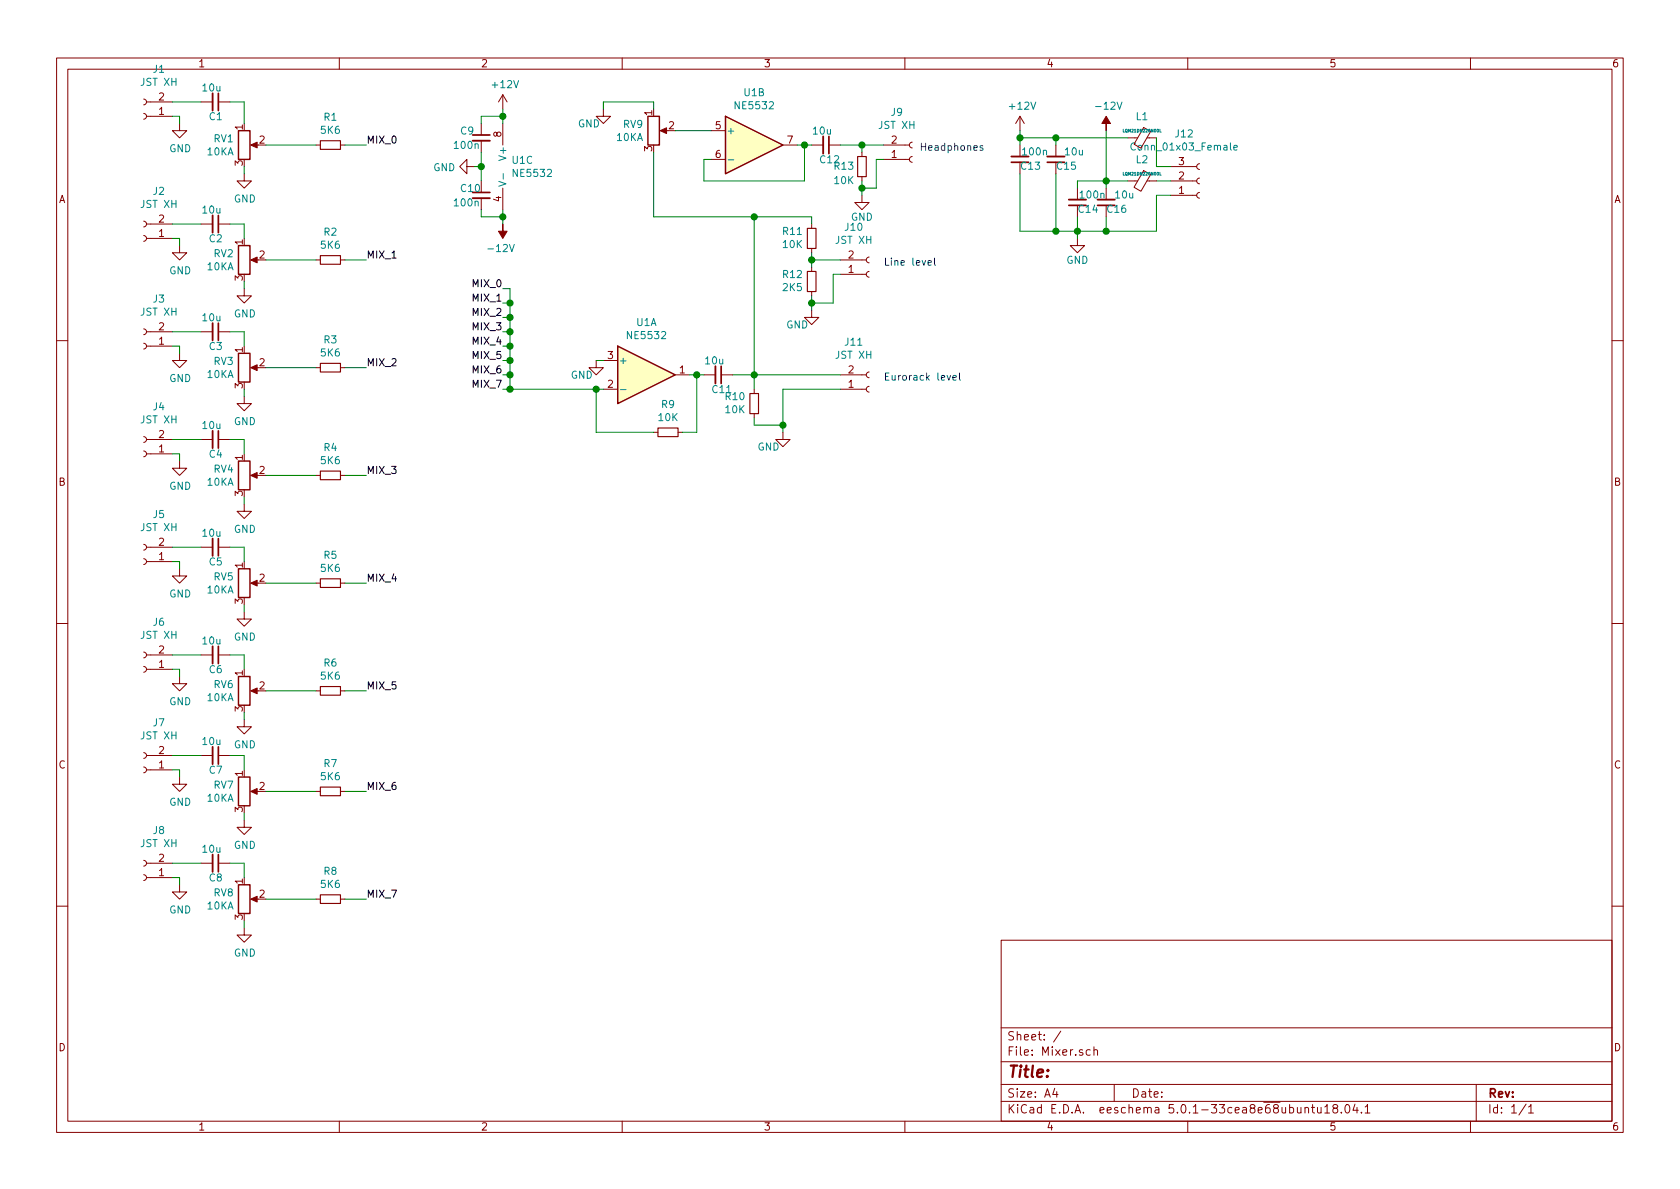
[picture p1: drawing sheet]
EESchema Schematic File Version 4
LIBS:Mixer-cache
EELAYER 26 0
EELAYER END
$Descr A4 11693 8268
encoding utf-8
Sheet 1 1
Title ""
Date ""
Rev ""
Comp ""
Comment1 ""
Comment2 ""
Comment3 ""
Comment4 ""
$EndDescr
$Comp
L Amplifier_Operational:NE5532 U1
U 1 1
P 4500 2600
F 0 "U1" H 4500 2967 50  0000 C CNN
F 1 "NE5532" H 4500 2876 50  0000 C CNN
F 2 "Package_SO:SOIC-8_3.9x4.9mm_P1.27mm" H 4500 2600 50  0001 C CNN
F 3 "http://www.ti.com/lit/ds/symlink/ne5532.pdf" H 4500 2600 50  0001 C CNN
	1    4500 2600
	1    0    0    -1  
$EndComp
$Comp
L Amplifier_Operational:NE5532 U1
U 2 1
P 5250 1000
F 0 "U1" H 5250 1367 50  0000 C CNN
F 1 "NE5532" H 5250 1276 50  0000 C CNN
F 2 "Package_SO:SOIC-8_3.9x4.9mm_P1.27mm" H 5250 1000 50  0001 C CNN
F 3 "http://www.ti.com/lit/ds/symlink/ne5532.pdf" H 5250 1000 50  0001 C CNN
	2    5250 1000
	1    0    0    -1  
$EndComp
$Comp
L Amplifier_Operational:NE5532 U1
U 3 1
P 3600 1150
F 0 "U1" H 3558 1196 50  0000 L CNN
F 1 "NE5532" H 3558 1105 50  0000 L CNN
F 2 "Package_SO:SOIC-8_3.9x4.9mm_P1.27mm" H 3600 1150 50  0001 C CNN
F 3 "http://www.ti.com/lit/ds/symlink/ne5532.pdf" H 3600 1150 50  0001 C CNN
	3    3600 1150
	1    0    0    -1  
$EndComp
$Comp
L power:+12V #PWR0101
U 1 1
P 3500 750
F 0 "#PWR0101" H 3500 600 50  0001 C CNN
F 1 "+12V" H 3515 923 50  0000 C CNN
F 2 "" H 3500 750 50  0001 C CNN
F 3 "" H 3500 750 50  0001 C CNN
	1    3500 750 
	1    0    0    -1  
$EndComp
$Comp
L power:-12V #PWR0102
U 1 1
P 3500 1550
F 0 "#PWR0102" H 3500 1650 50  0001 C CNN
F 1 "-12V" H 3515 1723 50  0000 C CNN
F 2 "" H 3500 1550 50  0001 C CNN
F 3 "" H 3500 1550 50  0001 C CNN
	1    3500 1550
	-1   0    0    1   
$EndComp
Wire Wire Line
	3500 750  3500 800 
Wire Wire Line
	3500 1450 3500 1500
$Comp
L Device:C_Small C9
U 1 1
P 3350 950
F 0 "C9" H 3200 1000 50  0000 L CNN
F 1 "100n" H 3150 900 50  0000 L CNN
F 2 "Capacitor_SMD:C_0805_2012Metric_Pad1.15x1.40mm_HandSolder" H 3350 950 50  0001 C CNN
F 3 "~" H 3350 950 50  0001 C CNN
	1    3350 950 
	1    0    0    -1  
$EndComp
$Comp
L power:GND #PWR0103
U 1 1
P 3300 1150
F 0 "#PWR0103" H 3300 900 50  0001 C CNN
F 1 "GND" V 3305 1022 50  0000 R CNN
F 2 "" H 3300 1150 50  0001 C CNN
F 3 "" H 3300 1150 50  0001 C CNN
	1    3300 1150
	0    1    1    0   
$EndComp
$Comp
L Device:C_Small C10
U 1 1
P 3350 1350
F 0 "C10" H 3200 1400 50  0000 L CNN
F 1 "100n" H 3150 1300 50  0000 L CNN
F 2 "Capacitor_SMD:C_0805_2012Metric_Pad1.15x1.40mm_HandSolder" H 3350 1350 50  0001 C CNN
F 3 "~" H 3350 1350 50  0001 C CNN
	1    3350 1350
	1    0    0    -1  
$EndComp
Wire Wire Line
	3350 1050 3350 1150
Wire Wire Line
	3300 1150 3350 1150
Connection ~ 3350 1150
Wire Wire Line
	3350 1150 3350 1250
Wire Wire Line
	3350 850  3350 800 
Wire Wire Line
	3350 800  3500 800 
Connection ~ 3500 800 
Wire Wire Line
	3500 800  3500 850 
Wire Wire Line
	3350 1450 3350 1500
Wire Wire Line
	3350 1500 3500 1500
Connection ~ 3500 1500
Wire Wire Line
	3500 1500 3500 1550
$Comp
L Device:R_POT RV1
U 1 1
P 1700 1000
F 0 "RV1" H 1630 1046 50  0000 R CNN
F 1 "10KA" H 1630 955 50  0000 R CNN
F 2 "bourns:BOURNS-PTA4543_45mm-slide-pot" H 1700 1000 50  0001 C CNN
F 3 "~" H 1700 1000 50  0001 C CNN
	1    1700 1000
	1    0    0    -1  
$EndComp
$Comp
L power:GND #PWR0104
U 1 1
P 1700 1200
F 0 "#PWR0104" H 1700 950 50  0001 C CNN
F 1 "GND" H 1705 1027 50  0000 C CNN
F 2 "" H 1700 1200 50  0001 C CNN
F 3 "" H 1700 1200 50  0001 C CNN
	1    1700 1200
	1    0    0    -1  
$EndComp
Wire Wire Line
	1700 1200 1700 1150
$Comp
L Device:R_Small R1
U 1 1
P 2300 1000
F 0 "R1" V 2104 1000 50  0000 C CNN
F 1 "5K6" V 2195 1000 50  0000 C CNN
F 2 "Resistor_SMD:R_0805_2012Metric_Pad1.15x1.40mm_HandSolder" H 2300 1000 50  0001 C CNN
F 3 "~" H 2300 1000 50  0001 C CNN
	1    2300 1000
	0    1    1    0   
$EndComp
Wire Wire Line
	2200 1000 1850 1000
Wire Wire Line
	2400 1000 2550 1000
Text Label 2550 1000 0    50   ~ 0
MIX_0
$Comp
L Device:R_POT RV2
U 1 1
P 1700 1800
F 0 "RV2" H 1630 1846 50  0000 R CNN
F 1 "10KA" H 1630 1755 50  0000 R CNN
F 2 "bourns:BOURNS-PTA4543_45mm-slide-pot" H 1700 1800 50  0001 C CNN
F 3 "~" H 1700 1800 50  0001 C CNN
	1    1700 1800
	1    0    0    -1  
$EndComp
$Comp
L power:GND #PWR0105
U 1 1
P 1700 2000
F 0 "#PWR0105" H 1700 1750 50  0001 C CNN
F 1 "GND" H 1705 1827 50  0000 C CNN
F 2 "" H 1700 2000 50  0001 C CNN
F 3 "" H 1700 2000 50  0001 C CNN
	1    1700 2000
	1    0    0    -1  
$EndComp
Wire Wire Line
	1700 2000 1700 1950
Wire Wire Line
	2200 1800 1850 1800
Wire Wire Line
	2400 1800 2550 1800
Text Label 2550 1800 0    50   ~ 0
MIX_1
$Comp
L Device:R_POT RV3
U 1 1
P 1700 2550
F 0 "RV3" H 1630 2596 50  0000 R CNN
F 1 "10KA" H 1630 2505 50  0000 R CNN
F 2 "bourns:BOURNS-PTA4543_45mm-slide-pot" H 1700 2550 50  0001 C CNN
F 3 "~" H 1700 2550 50  0001 C CNN
	1    1700 2550
	1    0    0    -1  
$EndComp
$Comp
L power:GND #PWR0106
U 1 1
P 1700 2750
F 0 "#PWR0106" H 1700 2500 50  0001 C CNN
F 1 "GND" H 1705 2577 50  0000 C CNN
F 2 "" H 1700 2750 50  0001 C CNN
F 3 "" H 1700 2750 50  0001 C CNN
	1    1700 2750
	1    0    0    -1  
$EndComp
Wire Wire Line
	1700 2750 1700 2700
Wire Wire Line
	2200 2550 1850 2550
Wire Wire Line
	2400 2550 2550 2550
Text Label 2550 2550 0    50   ~ 0
MIX_2
$Comp
L Device:R_POT RV4
U 1 1
P 1700 3300
F 0 "RV4" H 1630 3346 50  0000 R CNN
F 1 "10KA" H 1630 3255 50  0000 R CNN
F 2 "bourns:BOURNS-PTA4543_45mm-slide-pot" H 1700 3300 50  0001 C CNN
F 3 "~" H 1700 3300 50  0001 C CNN
	1    1700 3300
	1    0    0    -1  
$EndComp
$Comp
L power:GND #PWR0107
U 1 1
P 1700 3500
F 0 "#PWR0107" H 1700 3250 50  0001 C CNN
F 1 "GND" H 1705 3327 50  0000 C CNN
F 2 "" H 1700 3500 50  0001 C CNN
F 3 "" H 1700 3500 50  0001 C CNN
	1    1700 3500
	1    0    0    -1  
$EndComp
Wire Wire Line
	1700 3500 1700 3450
Wire Wire Line
	2200 3300 1850 3300
Wire Wire Line
	2400 3300 2550 3300
Text Label 2550 3300 0    50   ~ 0
MIX_3
$Comp
L Device:R_POT RV5
U 1 1
P 1700 4050
F 0 "RV5" H 1630 4096 50  0000 R CNN
F 1 "10KA" H 1630 4005 50  0000 R CNN
F 2 "bourns:BOURNS-PTA4543_45mm-slide-pot" H 1700 4050 50  0001 C CNN
F 3 "~" H 1700 4050 50  0001 C CNN
	1    1700 4050
	1    0    0    -1  
$EndComp
$Comp
L power:GND #PWR0108
U 1 1
P 1700 4250
F 0 "#PWR0108" H 1700 4000 50  0001 C CNN
F 1 "GND" H 1705 4077 50  0000 C CNN
F 2 "" H 1700 4250 50  0001 C CNN
F 3 "" H 1700 4250 50  0001 C CNN
	1    1700 4250
	1    0    0    -1  
$EndComp
Wire Wire Line
	1700 4250 1700 4200
Wire Wire Line
	2200 4050 1850 4050
Wire Wire Line
	2400 4050 2550 4050
Text Label 2550 4050 0    50   ~ 0
MIX_4
$Comp
L Device:R_POT RV6
U 1 1
P 1700 4800
F 0 "RV6" H 1630 4846 50  0000 R CNN
F 1 "10KA" H 1630 4755 50  0000 R CNN
F 2 "bourns:BOURNS-PTA4543_45mm-slide-pot" H 1700 4800 50  0001 C CNN
F 3 "~" H 1700 4800 50  0001 C CNN
	1    1700 4800
	1    0    0    -1  
$EndComp
$Comp
L power:GND #PWR0109
U 1 1
P 1700 5000
F 0 "#PWR0109" H 1700 4750 50  0001 C CNN
F 1 "GND" H 1705 4827 50  0000 C CNN
F 2 "" H 1700 5000 50  0001 C CNN
F 3 "" H 1700 5000 50  0001 C CNN
	1    1700 5000
	1    0    0    -1  
$EndComp
Wire Wire Line
	1700 5000 1700 4950
Wire Wire Line
	2200 4800 1850 4800
Wire Wire Line
	2400 4800 2550 4800
Text Label 2550 4800 0    50   ~ 0
MIX_5
$Comp
L Device:R_POT RV7
U 1 1
P 1700 5500
F 0 "RV7" H 1630 5546 50  0000 R CNN
F 1 "10KA" H 1630 5455 50  0000 R CNN
F 2 "bourns:BOURNS-PTA4543_45mm-slide-pot" H 1700 5500 50  0001 C CNN
F 3 "~" H 1700 5500 50  0001 C CNN
	1    1700 5500
	1    0    0    -1  
$EndComp
$Comp
L power:GND #PWR0110
U 1 1
P 1700 5700
F 0 "#PWR0110" H 1700 5450 50  0001 C CNN
F 1 "GND" H 1705 5527 50  0000 C CNN
F 2 "" H 1700 5700 50  0001 C CNN
F 3 "" H 1700 5700 50  0001 C CNN
	1    1700 5700
	1    0    0    -1  
$EndComp
Wire Wire Line
	1700 5700 1700 5650
Wire Wire Line
	2200 5500 1850 5500
Wire Wire Line
	2400 5500 2550 5500
Text Label 2550 5500 0    50   ~ 0
MIX_6
$Comp
L Device:R_POT RV8
U 1 1
P 1700 6250
F 0 "RV8" H 1630 6296 50  0000 R CNN
F 1 "10KA" H 1630 6205 50  0000 R CNN
F 2 "bourns:BOURNS-PTA4543_45mm-slide-pot" H 1700 6250 50  0001 C CNN
F 3 "~" H 1700 6250 50  0001 C CNN
	1    1700 6250
	1    0    0    -1  
$EndComp
$Comp
L power:GND #PWR0111
U 1 1
P 1700 6450
F 0 "#PWR0111" H 1700 6200 50  0001 C CNN
F 1 "GND" H 1705 6277 50  0000 C CNN
F 2 "" H 1700 6450 50  0001 C CNN
F 3 "" H 1700 6450 50  0001 C CNN
	1    1700 6450
	1    0    0    -1  
$EndComp
Wire Wire Line
	1700 6450 1700 6400
Wire Wire Line
	2200 6250 1850 6250
Wire Wire Line
	2400 6250 2550 6250
Text Label 2550 6250 0    50   ~ 0
MIX_7
Text Label 3500 2000 2    50   ~ 0
MIX_0
Text Label 3500 2100 2    50   ~ 0
MIX_1
Text Label 3500 2200 2    50   ~ 0
MIX_2
Text Label 3500 2300 2    50   ~ 0
MIX_3
Text Label 3500 2400 2    50   ~ 0
MIX_4
Text Label 3500 2500 2    50   ~ 0
MIX_5
Text Label 3500 2600 2    50   ~ 0
MIX_6
Text Label 3500 2700 2    50   ~ 0
MIX_7
Wire Wire Line
	3500 2000 3550 2000
Wire Wire Line
	3550 2000 3550 2100
Wire Wire Line
	3550 2700 3500 2700
Wire Wire Line
	3500 2600 3550 2600
Connection ~ 3550 2600
Wire Wire Line
	3550 2600 3550 2700
Wire Wire Line
	3500 2500 3550 2500
Connection ~ 3550 2500
Wire Wire Line
	3550 2500 3550 2600
Wire Wire Line
	3500 2400 3550 2400
Connection ~ 3550 2400
Wire Wire Line
	3550 2400 3550 2500
Wire Wire Line
	3500 2300 3550 2300
Connection ~ 3550 2300
Wire Wire Line
	3550 2300 3550 2400
Wire Wire Line
	3500 2200 3550 2200
Connection ~ 3550 2200
Wire Wire Line
	3550 2200 3550 2300
Wire Wire Line
	3500 2100 3550 2100
Connection ~ 3550 2100
Wire Wire Line
	3550 2100 3550 2200
Wire Wire Line
	4200 2700 4150 2700
Connection ~ 3550 2700
$Comp
L Device:R_Small R9
U 1 1
P 4650 3000
F 0 "R9" V 4454 3000 50  0000 C CNN
F 1 "10K" V 4545 3000 50  0000 C CNN
F 2 "Resistor_SMD:R_0805_2012Metric_Pad1.15x1.40mm_HandSolder" H 4650 3000 50  0001 C CNN
F 3 "~" H 4650 3000 50  0001 C CNN
	1    4650 3000
	0    1    1    0   
$EndComp
$Comp
L power:GND #PWR0112
U 1 1
P 4150 2500
F 0 "#PWR0112" H 4150 2250 50  0001 C CNN
F 1 "GND" H 4050 2400 50  0000 C CNN
F 2 "" H 4150 2500 50  0001 C CNN
F 3 "" H 4150 2500 50  0001 C CNN
	1    4150 2500
	1    0    0    -1  
$EndComp
Wire Wire Line
	4150 2500 4200 2500
Wire Wire Line
	4550 3000 4150 3000
Wire Wire Line
	4150 3000 4150 2700
Connection ~ 4150 2700
Wire Wire Line
	4150 2700 3550 2700
Wire Wire Line
	4800 2600 4850 2600
Wire Wire Line
	4850 2600 4850 3000
Wire Wire Line
	4850 3000 4750 3000
$Comp
L Device:C_Small C1
U 1 1
P 1500 700
F 0 "C1" V 1600 650 50  0000 L CNN
F 1 "10u" V 1400 600 50  0000 L CNN
F 2 "Capacitor_SMD:C_0805_2012Metric_Pad1.15x1.40mm_HandSolder" H 1500 700 50  0001 C CNN
F 3 "~" H 1500 700 50  0001 C CNN
	1    1500 700 
	0    1    1    0   
$EndComp
Wire Wire Line
	1600 700  1700 700 
Wire Wire Line
	1700 700  1700 850 
$Comp
L Device:C_Small C2
U 1 1
P 1500 1550
F 0 "C2" V 1600 1500 50  0000 L CNN
F 1 "10u" V 1400 1450 50  0000 L CNN
F 2 "Capacitor_SMD:C_0805_2012Metric_Pad1.15x1.40mm_HandSolder" H 1500 1550 50  0001 C CNN
F 3 "~" H 1500 1550 50  0001 C CNN
	1    1500 1550
	0    1    1    0   
$EndComp
Wire Wire Line
	1700 1550 1600 1550
Wire Wire Line
	1700 1550 1700 1650
$Comp
L Device:C_Small C3
U 1 1
P 1500 2300
F 0 "C3" V 1600 2250 50  0000 L CNN
F 1 "10u" V 1400 2200 50  0000 L CNN
F 2 "Capacitor_SMD:C_0805_2012Metric_Pad1.15x1.40mm_HandSolder" H 1500 2300 50  0001 C CNN
F 3 "~" H 1500 2300 50  0001 C CNN
	1    1500 2300
	0    1    1    0   
$EndComp
Wire Wire Line
	1700 2300 1600 2300
Wire Wire Line
	1700 2300 1700 2400
$Comp
L Device:C_Small C4
U 1 1
P 1500 3050
F 0 "C4" V 1600 3000 50  0000 L CNN
F 1 "10u" V 1400 2950 50  0000 L CNN
F 2 "Capacitor_SMD:C_0805_2012Metric_Pad1.15x1.40mm_HandSolder" H 1500 3050 50  0001 C CNN
F 3 "~" H 1500 3050 50  0001 C CNN
	1    1500 3050
	0    1    1    0   
$EndComp
Wire Wire Line
	1600 3050 1700 3050
Wire Wire Line
	1700 3050 1700 3150
$Comp
L Device:C_Small C5
U 1 1
P 1500 3800
F 0 "C5" V 1600 3750 50  0000 L CNN
F 1 "10u" V 1400 3700 50  0000 L CNN
F 2 "Capacitor_SMD:C_0805_2012Metric_Pad1.15x1.40mm_HandSolder" H 1500 3800 50  0001 C CNN
F 3 "~" H 1500 3800 50  0001 C CNN
	1    1500 3800
	0    1    1    0   
$EndComp
Wire Wire Line
	1600 3800 1700 3800
Wire Wire Line
	1700 3800 1700 3900
$Comp
L Device:C_Small C6
U 1 1
P 1500 4550
F 0 "C6" V 1600 4500 50  0000 L CNN
F 1 "10u" V 1400 4450 50  0000 L CNN
F 2 "Capacitor_SMD:C_0805_2012Metric_Pad1.15x1.40mm_HandSolder" H 1500 4550 50  0001 C CNN
F 3 "~" H 1500 4550 50  0001 C CNN
	1    1500 4550
	0    1    1    0   
$EndComp
Wire Wire Line
	1600 4550 1700 4550
Wire Wire Line
	1700 4550 1700 4650
$Comp
L Device:C_Small C7
U 1 1
P 1500 5250
F 0 "C7" V 1600 5200 50  0000 L CNN
F 1 "10u" V 1400 5150 50  0000 L CNN
F 2 "Capacitor_SMD:C_0805_2012Metric_Pad1.15x1.40mm_HandSolder" H 1500 5250 50  0001 C CNN
F 3 "~" H 1500 5250 50  0001 C CNN
	1    1500 5250
	0    1    1    0   
$EndComp
Wire Wire Line
	1600 5250 1700 5250
Wire Wire Line
	1700 5250 1700 5350
$Comp
L Device:C_Small C8
U 1 1
P 1500 6000
F 0 "C8" V 1600 5950 50  0000 L CNN
F 1 "10u" V 1400 5900 50  0000 L CNN
F 2 "Capacitor_SMD:C_0805_2012Metric_Pad1.15x1.40mm_HandSolder" H 1500 6000 50  0001 C CNN
F 3 "~" H 1500 6000 50  0001 C CNN
	1    1500 6000
	0    1    1    0   
$EndComp
Wire Wire Line
	1600 6000 1700 6000
Wire Wire Line
	1700 6000 1700 6100
$Comp
L Device:R_Small R2
U 1 1
P 2300 1800
F 0 "R2" V 2104 1800 50  0000 C CNN
F 1 "5K6" V 2195 1800 50  0000 C CNN
F 2 "Resistor_SMD:R_0805_2012Metric_Pad1.15x1.40mm_HandSolder" H 2300 1800 50  0001 C CNN
F 3 "~" H 2300 1800 50  0001 C CNN
	1    2300 1800
	0    1    1    0   
$EndComp
$Comp
L Device:R_Small R3
U 1 1
P 2300 2550
F 0 "R3" V 2104 2550 50  0000 C CNN
F 1 "5K6" V 2195 2550 50  0000 C CNN
F 2 "Resistor_SMD:R_0805_2012Metric_Pad1.15x1.40mm_HandSolder" H 2300 2550 50  0001 C CNN
F 3 "~" H 2300 2550 50  0001 C CNN
	1    2300 2550
	0    1    1    0   
$EndComp
$Comp
L Device:R_Small R4
U 1 1
P 2300 3300
F 0 "R4" V 2104 3300 50  0000 C CNN
F 1 "5K6" V 2195 3300 50  0000 C CNN
F 2 "Resistor_SMD:R_0805_2012Metric_Pad1.15x1.40mm_HandSolder" H 2300 3300 50  0001 C CNN
F 3 "~" H 2300 3300 50  0001 C CNN
	1    2300 3300
	0    1    1    0   
$EndComp
$Comp
L Device:R_Small R5
U 1 1
P 2300 4050
F 0 "R5" V 2104 4050 50  0000 C CNN
F 1 "5K6" V 2195 4050 50  0000 C CNN
F 2 "Resistor_SMD:R_0805_2012Metric_Pad1.15x1.40mm_HandSolder" H 2300 4050 50  0001 C CNN
F 3 "~" H 2300 4050 50  0001 C CNN
	1    2300 4050
	0    1    1    0   
$EndComp
$Comp
L Device:R_Small R6
U 1 1
P 2300 4800
F 0 "R6" V 2104 4800 50  0000 C CNN
F 1 "5K6" V 2195 4800 50  0000 C CNN
F 2 "Resistor_SMD:R_0805_2012Metric_Pad1.15x1.40mm_HandSolder" H 2300 4800 50  0001 C CNN
F 3 "~" H 2300 4800 50  0001 C CNN
	1    2300 4800
	0    1    1    0   
$EndComp
$Comp
L Device:R_Small R7
U 1 1
P 2300 5500
F 0 "R7" V 2104 5500 50  0000 C CNN
F 1 "5K6" V 2195 5500 50  0000 C CNN
F 2 "Resistor_SMD:R_0805_2012Metric_Pad1.15x1.40mm_HandSolder" H 2300 5500 50  0001 C CNN
F 3 "~" H 2300 5500 50  0001 C CNN
	1    2300 5500
	0    1    1    0   
$EndComp
$Comp
L Device:R_Small R8
U 1 1
P 2300 6250
F 0 "R8" V 2104 6250 50  0000 C CNN
F 1 "5K6" V 2195 6250 50  0000 C CNN
F 2 "Resistor_SMD:R_0805_2012Metric_Pad1.15x1.40mm_HandSolder" H 2300 6250 50  0001 C CNN
F 3 "~" H 2300 6250 50  0001 C CNN
	1    2300 6250
	0    1    1    0   
$EndComp
$Comp
L Connector:Conn_01x02_Female J11
U 1 1
P 6050 2700
F 0 "J11" H 5943 2375 50  0000 C CNN
F 1 "JST XH" H 5943 2466 50  0000 C CNN
F 2 "Connector_JST:JST_XH_B02B-XH-A_1x02_P2.50mm_Vertical" H 6050 2700 50  0001 C CNN
F 3 "~" H 6050 2700 50  0001 C CNN
	1    6050 2700
	1    0    0    1   
$EndComp
$Comp
L Device:C_Small C11
U 1 1
P 5000 2600
F 0 "C11" V 5100 2550 50  0000 L CNN
F 1 "10u" V 4900 2500 50  0000 L CNN
F 2 "Capacitor_SMD:C_0805_2012Metric_Pad1.15x1.40mm_HandSolder" H 5000 2600 50  0001 C CNN
F 3 "~" H 5000 2600 50  0001 C CNN
	1    5000 2600
	0    1    1    0   
$EndComp
Wire Wire Line
	4850 2600 4900 2600
Connection ~ 4850 2600
Wire Wire Line
	5100 2600 5250 2600
$Comp
L power:GND #PWR0113
U 1 1
P 5450 3000
F 0 "#PWR0113" H 5450 2750 50  0001 C CNN
F 1 "GND" H 5350 2900 50  0000 C CNN
F 2 "" H 5450 3000 50  0001 C CNN
F 3 "" H 5450 3000 50  0001 C CNN
	1    5450 3000
	1    0    0    -1  
$EndComp
Wire Wire Line
	5850 2700 5450 2700
Wire Wire Line
	5450 2700 5450 2950
$Comp
L Device:R_Small R10
U 1 1
P 5250 2800
F 0 "R10" H 5192 2754 50  0000 R CNN
F 1 "10K" H 5192 2845 50  0000 R CNN
F 2 "Resistor_SMD:R_0805_2012Metric_Pad1.15x1.40mm_HandSolder" H 5250 2800 50  0001 C CNN
F 3 "~" H 5250 2800 50  0001 C CNN
	1    5250 2800
	1    0    0    1   
$EndComp
Wire Wire Line
	5250 2700 5250 2600
Connection ~ 5250 2600
Wire Wire Line
	5250 2600 5850 2600
Wire Wire Line
	5250 2900 5250 2950
Wire Wire Line
	5250 2950 5450 2950
Connection ~ 5450 2950
Wire Wire Line
	5450 2950 5450 3000
$Comp
L Device:R_Small R12
U 1 1
P 5650 1950
F 0 "R12" H 5592 1904 50  0000 R CNN
F 1 "2K5" H 5592 1995 50  0000 R CNN
F 2 "Resistor_SMD:R_0805_2012Metric_Pad1.15x1.40mm_HandSolder" H 5650 1950 50  0001 C CNN
F 3 "~" H 5650 1950 50  0001 C CNN
	1    5650 1950
	1    0    0    1   
$EndComp
$Comp
L Device:R_Small R11
U 1 1
P 5650 1650
F 0 "R11" H 5592 1604 50  0000 R CNN
F 1 "10K" H 5592 1695 50  0000 R CNN
F 2 "Resistor_SMD:R_0805_2012Metric_Pad1.15x1.40mm_HandSolder" H 5650 1650 50  0001 C CNN
F 3 "~" H 5650 1650 50  0001 C CNN
	1    5650 1650
	1    0    0    1   
$EndComp
Wire Wire Line
	5650 1750 5650 1800
$Comp
L power:GND #PWR0114
U 1 1
P 5650 2150
F 0 "#PWR0114" H 5650 1900 50  0001 C CNN
F 1 "GND" H 5550 2050 50  0000 C CNN
F 2 "" H 5650 2150 50  0001 C CNN
F 3 "" H 5650 2150 50  0001 C CNN
	1    5650 2150
	1    0    0    -1  
$EndComp
Wire Wire Line
	5650 2150 5650 2100
Wire Wire Line
	5650 1550 5650 1500
Wire Wire Line
	5650 1500 5250 1500
Wire Wire Line
	5250 1500 5250 2600
$Comp
L Connector:Conn_01x02_Female J10
U 1 1
P 6050 1900
F 0 "J10" H 5943 1575 50  0000 C CNN
F 1 "JST XH" H 5943 1666 50  0000 C CNN
F 2 "Connector_JST:JST_XH_B02B-XH-A_1x02_P2.50mm_Vertical" H 6050 1900 50  0001 C CNN
F 3 "~" H 6050 1900 50  0001 C CNN
	1    6050 1900
	1    0    0    1   
$EndComp
Wire Wire Line
	5850 1800 5650 1800
Connection ~ 5650 1800
Wire Wire Line
	5650 1800 5650 1850
Wire Wire Line
	5850 1900 5800 1900
Wire Wire Line
	5800 1900 5800 2100
Wire Wire Line
	5800 2100 5650 2100
Connection ~ 5650 2100
Wire Wire Line
	5650 2100 5650 2050
Text Notes 6150 1850 0    50   ~ 0
Line level
Text Notes 6150 2650 0    50   ~ 0
Eurorack level
$Comp
L Device:R_POT RV9
U 1 1
P 4550 900
F 0 "RV9" H 4480 946 50  0000 R CNN
F 1 "10KA" H 4480 855 50  0000 R CNN
F 2 "Connector_JST:JST_XH_B03B-XH-A_1x03_P2.50mm_Vertical" H 4550 900 50  0001 C CNN
F 3 "~" H 4550 900 50  0001 C CNN
	1    4550 900 
	1    0    0    -1  
$EndComp
$Comp
L power:GND #PWR0115
U 1 1
P 4200 750
F 0 "#PWR0115" H 4200 500 50  0001 C CNN
F 1 "GND" H 4100 650 50  0000 C CNN
F 2 "" H 4200 750 50  0001 C CNN
F 3 "" H 4200 750 50  0001 C CNN
	1    4200 750 
	1    0    0    -1  
$EndComp
Wire Wire Line
	4200 750  4200 700 
Wire Wire Line
	4200 700  4550 700 
Wire Wire Line
	4550 700  4550 750 
Wire Wire Line
	4700 900  4950 900 
Wire Wire Line
	4950 1100 4900 1100
Wire Wire Line
	4900 1100 4900 1250
Wire Wire Line
	4900 1250 5600 1250
Wire Wire Line
	5600 1250 5600 1000
Wire Wire Line
	5600 1000 5550 1000
$Comp
L Connector:Conn_01x02_Female J9
U 1 1
P 6350 1100
F 0 "J9" H 6243 775 50  0000 C CNN
F 1 "JST XH" H 6243 866 50  0000 C CNN
F 2 "Connector_JST:JST_XH_B02B-XH-A_1x02_P2.50mm_Vertical" H 6350 1100 50  0001 C CNN
F 3 "~" H 6350 1100 50  0001 C CNN
	1    6350 1100
	1    0    0    1   
$EndComp
$Comp
L power:GND #PWR0116
U 1 1
P 6000 1350
F 0 "#PWR0116" H 6000 1100 50  0001 C CNN
F 1 "GND" H 6000 1200 50  0000 C CNN
F 2 "" H 6000 1350 50  0001 C CNN
F 3 "" H 6000 1350 50  0001 C CNN
	1    6000 1350
	1    0    0    -1  
$EndComp
Text Notes 6400 1050 0    50   ~ 0
Headphones
Wire Wire Line
	4550 1050 4550 1500
Wire Wire Line
	4550 1500 5250 1500
Connection ~ 5250 1500
$Comp
L Connector:Conn_01x02_Female J1
U 1 1
P 1000 800
F 0 "J1" H 894 475 50  0000 C CNN
F 1 "JST XH" H 894 566 50  0000 C CNN
F 2 "Connector_JST:JST_XH_B02B-XH-A_1x02_P2.50mm_Vertical" H 1000 800 50  0001 C CNN
F 3 "~" H 1000 800 50  0001 C CNN
	1    1000 800 
	-1   0    0    1   
$EndComp
$Comp
L power:GND #PWR0117
U 1 1
P 1250 850
F 0 "#PWR0117" H 1250 600 50  0001 C CNN
F 1 "GND" H 1255 677 50  0000 C CNN
F 2 "" H 1250 850 50  0001 C CNN
F 3 "" H 1250 850 50  0001 C CNN
	1    1250 850 
	1    0    0    -1  
$EndComp
Wire Wire Line
	1200 800  1250 800 
Wire Wire Line
	1250 800  1250 850 
$Comp
L Connector:Conn_01x02_Female J2
U 1 1
P 1000 1650
F 0 "J2" H 894 1325 50  0000 C CNN
F 1 "JST XH" H 894 1416 50  0000 C CNN
F 2 "Connector_JST:JST_XH_B02B-XH-A_1x02_P2.50mm_Vertical" H 1000 1650 50  0001 C CNN
F 3 "~" H 1000 1650 50  0001 C CNN
	1    1000 1650
	-1   0    0    1   
$EndComp
$Comp
L power:GND #PWR0118
U 1 1
P 1250 1700
F 0 "#PWR0118" H 1250 1450 50  0001 C CNN
F 1 "GND" H 1255 1527 50  0000 C CNN
F 2 "" H 1250 1700 50  0001 C CNN
F 3 "" H 1250 1700 50  0001 C CNN
	1    1250 1700
	1    0    0    -1  
$EndComp
Wire Wire Line
	1200 1650 1250 1650
Wire Wire Line
	1250 1650 1250 1700
$Comp
L Connector:Conn_01x02_Female J3
U 1 1
P 1000 2400
F 0 "J3" H 894 2075 50  0000 C CNN
F 1 "JST XH" H 894 2166 50  0000 C CNN
F 2 "Connector_JST:JST_XH_B02B-XH-A_1x02_P2.50mm_Vertical" H 1000 2400 50  0001 C CNN
F 3 "~" H 1000 2400 50  0001 C CNN
	1    1000 2400
	-1   0    0    1   
$EndComp
$Comp
L power:GND #PWR0119
U 1 1
P 1250 2450
F 0 "#PWR0119" H 1250 2200 50  0001 C CNN
F 1 "GND" H 1255 2277 50  0000 C CNN
F 2 "" H 1250 2450 50  0001 C CNN
F 3 "" H 1250 2450 50  0001 C CNN
	1    1250 2450
	1    0    0    -1  
$EndComp
Wire Wire Line
	1200 2400 1250 2400
Wire Wire Line
	1250 2400 1250 2450
$Comp
L Connector:Conn_01x02_Female J4
U 1 1
P 1000 3150
F 0 "J4" H 894 2825 50  0000 C CNN
F 1 "JST XH" H 894 2916 50  0000 C CNN
F 2 "Connector_JST:JST_XH_B02B-XH-A_1x02_P2.50mm_Vertical" H 1000 3150 50  0001 C CNN
F 3 "~" H 1000 3150 50  0001 C CNN
	1    1000 3150
	-1   0    0    1   
$EndComp
$Comp
L power:GND #PWR0120
U 1 1
P 1250 3200
F 0 "#PWR0120" H 1250 2950 50  0001 C CNN
F 1 "GND" H 1255 3027 50  0000 C CNN
F 2 "" H 1250 3200 50  0001 C CNN
F 3 "" H 1250 3200 50  0001 C CNN
	1    1250 3200
	1    0    0    -1  
$EndComp
Wire Wire Line
	1200 3150 1250 3150
Wire Wire Line
	1250 3150 1250 3200
$Comp
L Connector:Conn_01x02_Female J5
U 1 1
P 1000 3900
F 0 "J5" H 894 3575 50  0000 C CNN
F 1 "JST XH" H 894 3666 50  0000 C CNN
F 2 "Connector_JST:JST_XH_B02B-XH-A_1x02_P2.50mm_Vertical" H 1000 3900 50  0001 C CNN
F 3 "~" H 1000 3900 50  0001 C CNN
	1    1000 3900
	-1   0    0    1   
$EndComp
$Comp
L power:GND #PWR0121
U 1 1
P 1250 3950
F 0 "#PWR0121" H 1250 3700 50  0001 C CNN
F 1 "GND" H 1255 3777 50  0000 C CNN
F 2 "" H 1250 3950 50  0001 C CNN
F 3 "" H 1250 3950 50  0001 C CNN
	1    1250 3950
	1    0    0    -1  
$EndComp
Wire Wire Line
	1200 3900 1250 3900
Wire Wire Line
	1250 3900 1250 3950
$Comp
L Connector:Conn_01x02_Female J6
U 1 1
P 1000 4650
F 0 "J6" H 894 4325 50  0000 C CNN
F 1 "JST XH" H 894 4416 50  0000 C CNN
F 2 "Connector_JST:JST_XH_B02B-XH-A_1x02_P2.50mm_Vertical" H 1000 4650 50  0001 C CNN
F 3 "~" H 1000 4650 50  0001 C CNN
	1    1000 4650
	-1   0    0    1   
$EndComp
$Comp
L power:GND #PWR0122
U 1 1
P 1250 4700
F 0 "#PWR0122" H 1250 4450 50  0001 C CNN
F 1 "GND" H 1255 4527 50  0000 C CNN
F 2 "" H 1250 4700 50  0001 C CNN
F 3 "" H 1250 4700 50  0001 C CNN
	1    1250 4700
	1    0    0    -1  
$EndComp
Wire Wire Line
	1200 4650 1250 4650
Wire Wire Line
	1250 4650 1250 4700
$Comp
L Connector:Conn_01x02_Female J7
U 1 1
P 1000 5350
F 0 "J7" H 894 5025 50  0000 C CNN
F 1 "JST XH" H 894 5116 50  0000 C CNN
F 2 "Connector_JST:JST_XH_B02B-XH-A_1x02_P2.50mm_Vertical" H 1000 5350 50  0001 C CNN
F 3 "~" H 1000 5350 50  0001 C CNN
	1    1000 5350
	-1   0    0    1   
$EndComp
$Comp
L power:GND #PWR0123
U 1 1
P 1250 5400
F 0 "#PWR0123" H 1250 5150 50  0001 C CNN
F 1 "GND" H 1255 5227 50  0000 C CNN
F 2 "" H 1250 5400 50  0001 C CNN
F 3 "" H 1250 5400 50  0001 C CNN
	1    1250 5400
	1    0    0    -1  
$EndComp
Wire Wire Line
	1200 5350 1250 5350
Wire Wire Line
	1250 5350 1250 5400
$Comp
L Connector:Conn_01x02_Female J8
U 1 1
P 1000 6100
F 0 "J8" H 894 5775 50  0000 C CNN
F 1 "JST XH" H 894 5866 50  0000 C CNN
F 2 "Connector_JST:JST_XH_B02B-XH-A_1x02_P2.50mm_Vertical" H 1000 6100 50  0001 C CNN
F 3 "~" H 1000 6100 50  0001 C CNN
	1    1000 6100
	-1   0    0    1   
$EndComp
$Comp
L power:GND #PWR0124
U 1 1
P 1250 6150
F 0 "#PWR0124" H 1250 5900 50  0001 C CNN
F 1 "GND" H 1255 5977 50  0000 C CNN
F 2 "" H 1250 6150 50  0001 C CNN
F 3 "" H 1250 6150 50  0001 C CNN
	1    1250 6150
	1    0    0    -1  
$EndComp
Wire Wire Line
	1200 6100 1250 6100
Wire Wire Line
	1250 6100 1250 6150
Wire Wire Line
	1200 6000 1400 6000
Wire Wire Line
	1200 5250 1400 5250
Wire Wire Line
	1200 4550 1400 4550
Wire Wire Line
	1200 3800 1400 3800
Wire Wire Line
	1200 3050 1400 3050
Wire Wire Line
	1200 2300 1400 2300
Wire Wire Line
	1200 1550 1400 1550
Wire Wire Line
	1200 700  1400 700 
$Comp
L Device:C_Small C12
U 1 1
P 5750 1000
F 0 "C12" V 5850 950 50  0000 L CNN
F 1 "10u" V 5650 900 50  0000 L CNN
F 2 "Capacitor_SMD:C_0805_2012Metric_Pad1.15x1.40mm_HandSolder" H 5750 1000 50  0001 C CNN
F 3 "~" H 5750 1000 50  0001 C CNN
	1    5750 1000
	0    1    1    0   
$EndComp
Wire Wire Line
	5650 1000 5600 1000
Connection ~ 5600 1000
$Comp
L Connector:Conn_01x03_Female J12
U 1 1
P 8350 1250
F 0 "J12" H 8243 925 50  0000 C CNN
F 1 "Conn_01x03_Female" H 8243 1016 50  0000 C CNN
F 2 "Connector_JST:JST_XH_B03B-XH-A_1x03_P2.50mm_Vertical" H 8350 1250 50  0001 C CNN
F 3 "~" H 8350 1250 50  0001 C CNN
	1    8350 1250
	1    0    0    1   
$EndComp
Wire Wire Line
	8050 1250 8150 1250
Wire Wire Line
	8050 1350 8150 1350
$Comp
L Device:Ferrite_Bead_Small L1
U 1 1
P 7950 950
F 0 "L1" V 7800 950 50  0000 C CNN
F 1 "LQM21DN220N00L" V 7900 950 20  0000 C CNN
F 2 "Resistor_SMD:R_0805_2012Metric_Pad1.15x1.40mm_HandSolder" V 7880 950 50  0001 C CNN
F 3 "~" H 7950 950 50  0001 C CNN
	1    7950 950 
	0    1    1    0   
$EndComp
Wire Wire Line
	8050 1150 8150 1150
$Comp
L Device:Ferrite_Bead_Small L2
U 1 1
P 7950 1250
F 0 "L2" V 7800 1250 50  0000 C CNN
F 1 "LQM21DN220N00L" V 7900 1250 20  0000 C CNN
F 2 "Resistor_SMD:R_0805_2012Metric_Pad1.15x1.40mm_HandSolder" V 7880 1250 50  0001 C CNN
F 3 "~" H 7950 1250 50  0001 C CNN
	1    7950 1250
	0    1    1    0   
$EndComp
Wire Wire Line
	8050 1150 8050 950 
Wire Wire Line
	8050 1350 8050 1600
$Comp
L Device:C_Small C15
U 1 1
P 7350 1100
F 0 "C15" H 7200 1150 50  0000 L CNN
F 1 "10u" H 7150 1050 50  0000 L CNN
F 2 "Capacitor_SMD:C_0805_2012Metric_Pad1.15x1.40mm_HandSolder" H 7350 1100 50  0001 C CNN
F 3 "~" H 7350 1100 50  0001 C CNN
	1    7350 1100
	-1   0    0    1   
$EndComp
$Comp
L Device:C_Small C16
U 1 1
P 7700 1400
F 0 "C16" H 7550 1450 50  0000 L CNN
F 1 "10u" H 7500 1350 50  0000 L CNN
F 2 "Capacitor_SMD:C_0805_2012Metric_Pad1.15x1.40mm_HandSolder" H 7700 1400 50  0001 C CNN
F 3 "~" H 7700 1400 50  0001 C CNN
	1    7700 1400
	-1   0    0    1   
$EndComp
$Comp
L Device:C_Small C14
U 1 1
P 7500 1400
F 0 "C14" H 7350 1450 50  0000 L CNN
F 1 "100n" H 7300 1350 50  0000 L CNN
F 2 "Capacitor_SMD:C_0805_2012Metric_Pad1.15x1.40mm_HandSolder" H 7500 1400 50  0001 C CNN
F 3 "~" H 7500 1400 50  0001 C CNN
	1    7500 1400
	-1   0    0    1   
$EndComp
$Comp
L Device:C_Small C13
U 1 1
P 7100 1100
F 0 "C13" H 6950 1150 50  0000 L CNN
F 1 "100n" H 6900 1050 50  0000 L CNN
F 2 "Capacitor_SMD:C_0805_2012Metric_Pad1.15x1.40mm_HandSolder" H 7100 1100 50  0001 C CNN
F 3 "~" H 7100 1100 50  0001 C CNN
	1    7100 1100
	-1   0    0    1   
$EndComp
Wire Wire Line
	7100 950  7100 1000
Wire Wire Line
	7350 1000 7350 950 
Connection ~ 7350 950 
Wire Wire Line
	7350 950  7100 950 
Connection ~ 7700 1600
Wire Wire Line
	7700 1600 7500 1600
$Comp
L power:GND #PWR0125
U 1 1
P 7500 1650
F 0 "#PWR0125" H 7500 1400 50  0001 C CNN
F 1 "GND" H 7500 1500 50  0000 C CNN
F 2 "" H 7500 1650 50  0001 C CNN
F 3 "" H 7500 1650 50  0001 C CNN
	1    7500 1650
	1    0    0    -1  
$EndComp
$Comp
L power:+12V #PWR0126
U 1 1
P 7100 900
F 0 "#PWR0126" H 7100 750 50  0001 C CNN
F 1 "+12V" H 7115 1073 50  0000 C CNN
F 2 "" H 7100 900 50  0001 C CNN
F 3 "" H 7100 900 50  0001 C CNN
	1    7100 900 
	1    0    0    -1  
$EndComp
Wire Wire Line
	7100 950  7100 900 
Connection ~ 7100 950 
$Comp
L power:-12V #PWR0127
U 1 1
P 7700 900
F 0 "#PWR0127" H 7700 1000 50  0001 C CNN
F 1 "-12V" H 7715 1073 50  0000 C CNN
F 2 "" H 7700 900 50  0001 C CNN
F 3 "" H 7700 900 50  0001 C CNN
	1    7700 900 
	1    0    0    -1  
$EndComp
Wire Wire Line
	7500 1500 7500 1600
Wire Wire Line
	7700 1500 7700 1600
Wire Wire Line
	7850 1250 7700 1250
Wire Wire Line
	7500 1250 7500 1300
Wire Wire Line
	7700 1300 7700 1250
Connection ~ 7700 1250
Wire Wire Line
	7700 1250 7500 1250
Wire Wire Line
	7500 1650 7500 1600
Connection ~ 7500 1600
Wire Wire Line
	7350 950  7850 950 
Wire Wire Line
	7500 1600 7350 1600
Wire Wire Line
	7350 1200 7350 1600
Wire Wire Line
	7350 1600 7100 1600
Wire Wire Line
	7100 1600 7100 1200
Connection ~ 7350 1600
Wire Wire Line
	7700 900  7700 1250
$Comp
L Device:R_Small R13
U 1 1
P 6000 1150
F 0 "R13" H 5950 1150 50  0000 R CNN
F 1 "10K" H 5950 1250 50  0000 R CNN
F 2 "Resistor_SMD:R_0805_2012Metric_Pad1.15x1.40mm_HandSolder" H 6000 1150 50  0001 C CNN
F 3 "~" H 6000 1150 50  0001 C CNN
	1    6000 1150
	1    0    0    1   
$EndComp
Wire Wire Line
	5850 1000 6000 1000
Wire Wire Line
	6000 1350 6000 1300
Wire Wire Line
	6150 1100 6100 1100
Wire Wire Line
	6100 1100 6100 1300
Wire Wire Line
	6100 1300 6000 1300
Connection ~ 6000 1300
Wire Wire Line
	6000 1300 6000 1250
Wire Wire Line
	6000 1050 6000 1000
Connection ~ 6000 1000
Wire Wire Line
	6000 1000 6150 1000
Wire Wire Line
	7700 1600 8050 1600
$EndSCHEMATC
